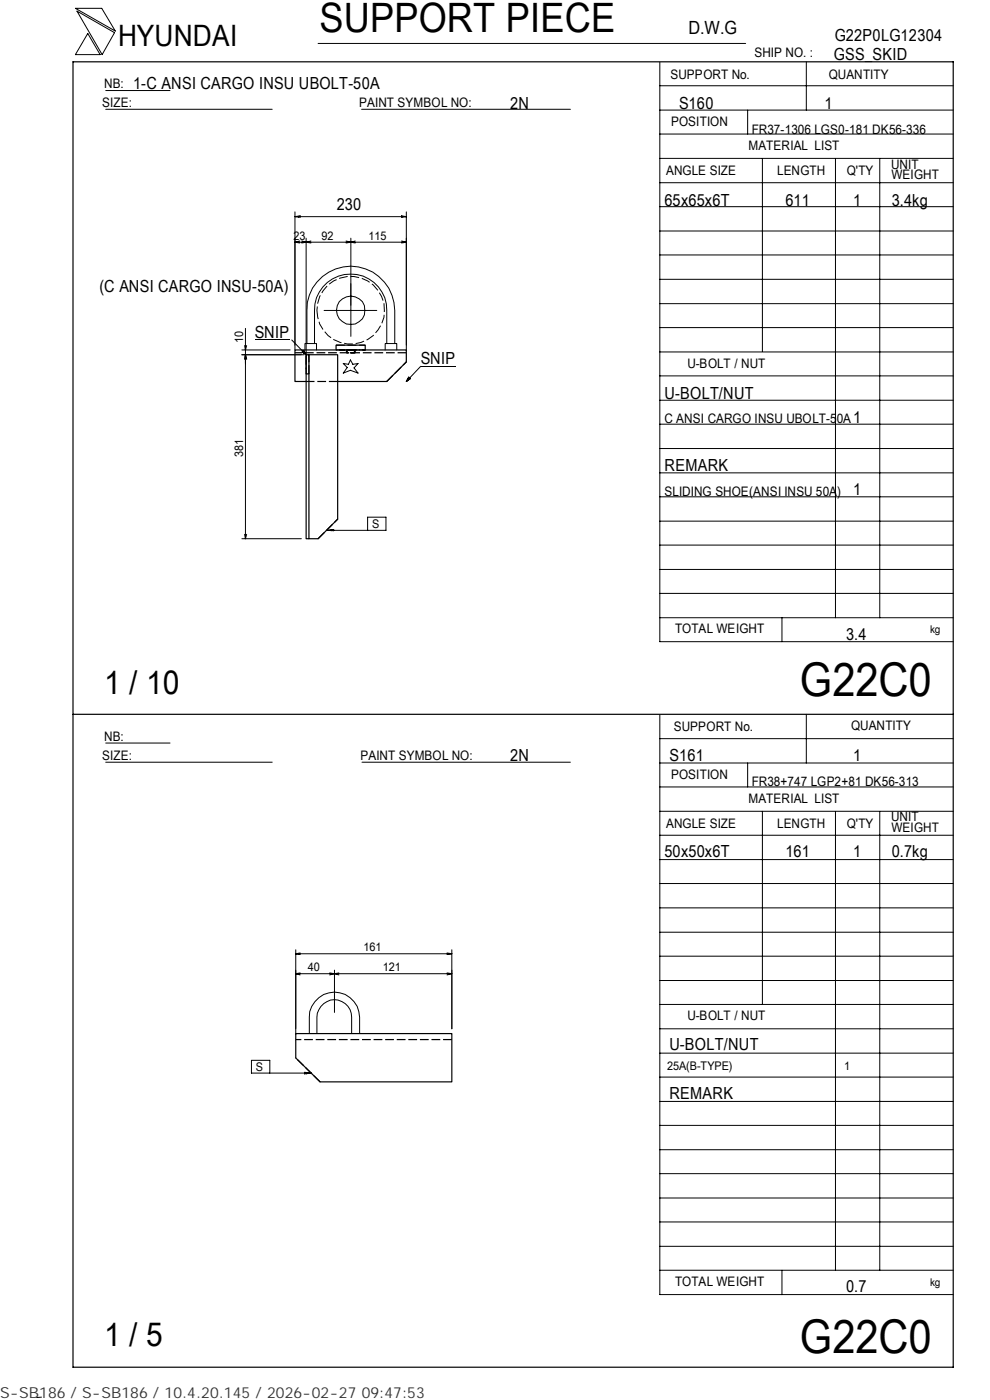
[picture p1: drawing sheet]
<svg xmlns="http://www.w3.org/2000/svg" width="210mm" height="297mm" viewBox="0 0 210 297" stroke-linecap="round" stroke-linejoin="round" font-family="sans-serif">
<g fill="none" stroke="#000" stroke-width=".21">
<path d="M16 1.8h5.6l2.9 4.8zM16.3 2.4l8 4.5-2.6 4.7zM18.6 7.1l2.6 4.5h-5.2zM22.4 19.2h13.7M67.5 9.2h90.6M139.9 18.2h62.3M139.9 13.2v122.9h62.3M171 13.1v10.3M22.4 23.2h35.3M76.7 23.2h44.3M139.9 38.8h62.3M139.9 33.6h62.3"/>
<path d="M139.9 28.4h62.3M139.9 23.4h62.3M158.6 23.4v5M161.7 33.6v41M177.2 33.7v97.4M186.6 33.7v97.4M62.6 46l1.1-.2v.2zM62.6 46h23.6M62.6 51.4h23.6M62.6 44.9v29.3M62.6 51.4l1 .2M63.3 45.9v.1"/>
<path d="M63.6 51.1l-1 .3M64 51.1l.9 .3M64.9 51.4l-.9 .2M64.9 50.5v27.8M64.9 51.4l1 .2M65.9 51.1l-1 .3M73.4 51.1l1 .3M74.4 50.5v20.9M74.4 51.4l.9 .2M74.4 51.4l-1 .2M75.3 51.1l-.9 .3M85.2 51.1l1 .3"/>
<path d="M85.2 45.8l1 .2h-1zM85.4 45.9v.1M86.2 44.9v29.3M86.2 51.4l-1 .2M139.9 59.3h62.3M139.9 54.1h62.3M139.9 49h62.3M139.9 43.8h62.3M51.3 75.3h13.2M51.3 74.2h10.2M51.9 76.2l.2-.9 .2 .9M51.9 73.3l.2 .9 .2-.9"/>
<path d="M52.1 69.7v44.6M54 72.1h7.4M61.9 72.1l3 3.2M64.1 74.7l.3-.4 .5 1zM64.7 74.2v-1.3h2.4v1.3M65.1 72.9v-7a9.3 9.3 0 0 1 9.3-9.4 9.3 9.3 0 0 1 9.3 9.4v7M66.7 72.9v-7a7.7 7.7 0 0 1 7.7-7.7 7.7 7.7 0 0 1 7.6 7.7v7M68.7 65.9h11.2M72.8 77.1l1.1 .2 .4-.9 .5 .9 1.1-.2-.8 1 .8 1.1-1.6-.6-1.5 .6 .8-1.2zM81.7 74.2v-1.3h2.4v1.3M86.7 80l.3 .3-.8 .6zM96.6 77.7h-7.4l-3 3.2"/>
<path d="M139.9 79.7h62.3M139.9 74.7h62.3M139.9 69.5h62.3M139.9 64.4h62.3M139.9 95.2h62.3M139.9 90h62.3M139.9 84.9h62.3M51.3 114.3h12.6M51.9 113.4l.2 .9M52.3 113.4l-.2 .9M69.3 112.5h12.6v-2.8h-3.9v2.8M69.3 112.5l1.5-.2v.3z"/>
<path d="M70.3 112.3v.3M139.9 100.3h62.3M139.9 115.6h62.3M139.9 110.6h62.3M139.9 105.4h62.3M139.9 131.1h62.3M139.9 125.9h62.3M139.9 120.8h62.3M165.9 131.1v5M22.4 157.6h13.7M139.9 151.7v122.9h62.3M139.9 156.7h62.3"/>
<path d="M171 151.5v10.4M22.4 161.7h35.3M76.8 161.7h44.2M139.9 177.2h62.3M139.9 172.1h62.3M139.9 167h62.3M139.9 161.9h62.3M158.6 161.9v5.1M161.7 172.1v41M177.2 172.2v97.3M186.6 172.2v97.3M139.9 182.4h62.3"/>
<path d="M139.9 197.8h62.3M139.9 192.6h62.3M139.9 187.4h62.3M62.7 206.6h33.1M62.7 201.5v17.9M62.7 206.6l1 .2M62.7 202.3l1 .2M62.7 202.3h33.1M63.7 206.4l-1 .2M63.7 202.2l-1 .1M65.6 219.3v-3.5a5.3 5.3 0 0 1 5.3-5.3 5.3 5.3 0 0 1 5.4 5.3v3.5M67.2 219.3v-3.5a3.7 3.7 0 0 1 3.7-3.7 3.7 3.7 0 0 1 3.7 3.7v3.5"/>
<path d="M69.9 206.4l1 .2M70.9 205.8v9M70.9 206.6l1 .2M70.9 206.6l-1 .2M71.9 206.4l-1 .2M94.8 206.4l1 .2M94.8 202.2l1 .1M95.8 201.5v16.8M95.8 206.6l-1 .2M95.8 202.3l-1 .2M139.9 218.3h62.3M139.9 213.1h62.3"/>
<path d="M139.9 208h62.3M139.9 202.9h62.3M57.2 227.7v-2.8h-3.9v2.8h12.7M64.6 227.5l1.4 .2-1.4 .1zM65 227.6v.2M139.9 238.7h62.3M139.9 233.7h62.3M139.9 228.5h62.3M139.9 223.4h62.3M139.9 259.2h62.3M139.9 254.2h62.3M139.9 249h62.3"/>
<path d="M139.9 243.9h62.3M139.9 269.5h62.3M139.9 264.4h62.3M165.9 269.5v5.1M8.8 296.4l-1 .1"/>
<circle cx="74.4" cy="65.8" r="2.98"/>
</g>
<path d="M15.5 13.1h186.7v277h-186.7zM64.9 79.3v35h.6M64.9 75.3h.6v4h-.6zM65.5 75.3h6.1v34.8l-4.1 4.2h-2v-35M71.3 74.2v-1h6.2v1M64.9 80.9h-2.3v-6.7h23.6v2.6l-4.2 4.1h-10.4M15.5 151.5h186.7M62.7 219.3h33.1v10.2h-27.9l-5.2-5.1z" fill="none" stroke="#000" stroke-width=".25"/>
<path d="M73.6 74.2h1.6M75.2 74.8h-1.6" fill="none" stroke="#000" stroke-width=".25" stroke-dasharray=".8 .3" stroke-linecap="butt"/>
<path d="M65.5 79.3v-4h-.6v4M71.3 73.2h6.2M71.3 74.2h6.2h-6.2M74.8 74.2h.4v.6h-1.6v-.6h1.2M75.2 74.2h.1v.6h-1.8v-.6h1.7M86.2 74.8h-23.6M71.6 80.9h-6.7M82 80.9l4.2-4.1M67.5 114.3l4.1-4.2M67.9 229.5l-5.2-5.1M95.8 220.5h-33.1" fill="none" stroke="#000" stroke-width=".25" stroke-dasharray="1.9 .6" stroke-linecap="butt"/>
<path d="M73.5 74.2h1.8M75.3 74.8h-1.8" fill="none" stroke="#000" stroke-width=".25" stroke-dasharray="1 .3" stroke-linecap="butt"/>
<path d="M64.1 74.4h.8v.9h-.8zM86.3 80.1h.7v.8h-.7z" fill="#000"/>
<path d="M67.2 65.9a7.2 7.2 0 0 0 9.4 6.7 7.2 7.2 0 0 0 3.6-11 7.2 7.2 0 0 0-11.6 0l-.8 1.3-.4 1.4-.2 1.6" fill="none" stroke="#000" stroke-width=".21" stroke-dasharray="1.9 .6" stroke-linecap="butt"/>
<g font-size="9.9">
<text x="169.7" y="147.6">G22C0</text>
<text x="169.7" y="286.9">G22C0</text>
</g>
<text font-size="8.6" x="67.7" y="6.9">SUPPORT PIECE</text>
<g font-size="7">
<text x="22.1" y="147.2">1 / 10</text>
<text x="22.1" y="285.6">1 / 5</text>
</g>
<text font-size="6.3" x="25.1" y="9.8">HYUNDAI</text>
<text font-size="3.9" x="146" y="7.3">D.W.G</text>
<g font-size="3.5">
<text x="177" y="8.7">G22P0LG12304</text>
<text x="176.9" y="12.8">GSS_SKID</text>
<text x="28.3" y="19">1-C ANSI CARGO INSU UBOLT-50A</text>
<text x="108.2" y="23.1">2N</text>
<text x="144" y="23.1">S160</text>
<text x="174.8" y="23.1">1</text>
<text x="71.5" y="44.4">230</text>
<text x="141" y="43.6">65x65x6T</text>
<text x="166.6" y="43.6">611</text>
<text x="180.9" y="43.6">1</text>
<text x="189.1" y="43.6">3.4kg</text>
<text x="21.1" y="61.9">(C ANSI CARGO INSU-50A)</text>
<text x="54" y="71.6">SNIP</text>
<text x="89.2" y="77.3">SNIP</text>
<text x="141" y="84.6">U-BOLT/NUT</text>
<text x="180.9" y="89.7">1</text>
<text x="141" y="99.9">REMARK</text>
<text x="180.9" y="105.1">1</text>
<text x="179.5" y="135.8">3.4</text>
<text x="108.2" y="161.4">2N</text>
<text x="142" y="161.4">S161</text>
<text x="180.9" y="161.4">1</text>
<text x="141" y="181.9">50x50x6T</text>
<text x="166.6" y="181.9">161</text>
<text x="180.9" y="181.9">1</text>
<text x="189.1" y="181.9">0.7kg</text>
<text x="142" y="222.8">U-BOLT/NUT</text>
<text x="142" y="233.1">REMARK</text>
<text x="179.5" y="274.1">0.7</text>
</g>
<text font-size="3.2" fill="#323232" x="0" y="296.6">S-SB186 / S-SB186 / 10.4.20.145 / 2026-02-27 09:47:53</text>
<g font-size="2.8">
<text x="142.2" y="16.8">SUPPORT No.</text>
<text x="160" y="12.2">SHIP NO. :</text>
<text x="175.8" y="16.7">QUANTITY</text>
<text x="21.7" y="22.8">SIZE:</text>
<text x="22.1" y="18.7">NB:</text>
<text x="76.2" y="22.8">PAINT SYMBOL NO:</text>
<text x="142.3" y="26.8">POSITION</text>
<text x="159.4" y="28.4">FR37-1306 LGS0-181 DK56-336</text>
<text x="158.8" y="31.7">MATERIAL LIST</text>
<text x="189" y="35.8">UNIT</text>
<text x="141.3" y="37.2">ANGLE SIZE</text>
<text x="164.8" y="37.1">LENGTH</text>
<text x="179.6" y="37.1">Q'TY</text>
<text x="189.1" y="38">WEIGHT</text>
<text x="145.8" y="78">U-BOLT / NUT</text>
<text x="141" y="89.8">C ANSI CARGO INSU UBOLT-50A</text>
<text x="141" y="105.2">SLIDING SHOE(ANSI INSU 50A)</text>
<text x="143.2" y="134.4">TOTAL WEIGHT</text>
<text x="142.9" y="155">SUPPORT No.</text>
<text x="180.5" y="154.9">QUANTITY</text>
<text x="21.7" y="161.3">SIZE:</text>
<text x="22.1" y="157.1">NB:</text>
<text x="76.5" y="161.2">PAINT SYMBOL NO:</text>
<text x="142.3" y="165.3">POSITION</text>
<text x="159.4" y="166.7">FR38+747 LGP2+81 DK56-313</text>
<text x="158.8" y="170.3">MATERIAL LIST</text>
<text x="141.3" y="175.7">ANGLE SIZE</text>
<text x="164.8" y="175.6">LENGTH</text>
<text x="179.6" y="175.6">Q'TY</text>
<text x="189" y="174.2">UNIT</text>
<text x="189.1" y="176.5">WEIGHT</text>
<text x="145.8" y="216.5">U-BOLT / NUT</text>
<text x="143.2" y="272.9">TOTAL WEIGHT</text>
</g>
<g font-size="2.5">
<text x="62.2" y="50.9">23</text>
<text x="68.2" y="50.9">92</text>
<text x="78.1" y="50.9">115</text>
<text x="51.6" y="72.7" transform="rotate(-90 51.6 72.7)">10</text>
<text x="51.6" y="96.9" transform="rotate(-90 51.6 96.9)">381</text>
<text x="78.9" y="112">S</text>
<text x="77.1" y="201.8">161</text>
<text x="65.3" y="206.1">40</text>
<text x="81.2" y="206.1">121</text>
<text x="54.3" y="227.2">S</text>
<text x="141.5" y="227">25A(B-TYPE)</text>
<text x="179.1" y="227">1</text>
</g>
<g font-size="2.3">
<text x="197.3" y="134.3">kg</text>
<text x="197.3" y="272.8">kg</text>
</g>
</svg>
